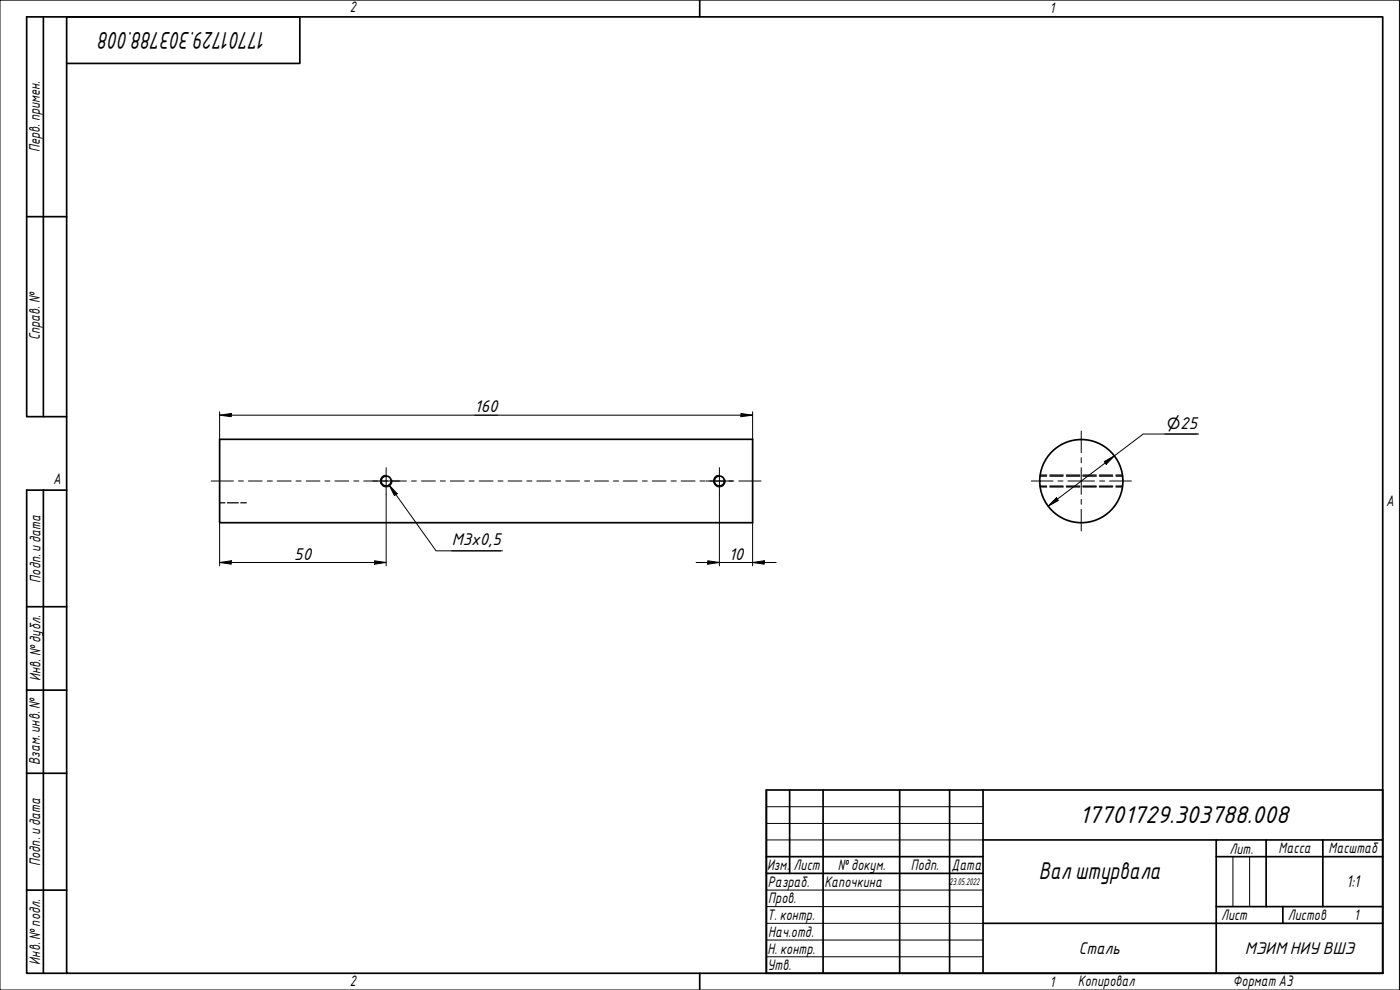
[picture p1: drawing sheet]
<svg xmlns="http://www.w3.org/2000/svg" width="420mm" height="297mm" viewBox="0 0 420 297" stroke-linecap="round" stroke-linejoin="round" font-family="sans-serif">
<g fill="none" stroke="#000" stroke-width=".51">
<path d="M65.9 131.8h160v25h-160z"/>
<circle cx="115.9" cy="144.4" r="1.5"/>
<circle cx="215.9" cy="144.4" r="1.5"/>
<circle cx="324.5" cy="144.4" r="12.5"/>
</g>
<g fill="none" stroke="#000" stroke-width=".38">
<path d="M65.9 150.9h1.6M68.3 150.9h3.2M72.3 150.9h1.6M312.1 145.8h2M312.1 142.9h2M312.2 146.1h1.9M312.2 142.5h1.9M315.1 145.8h3.9M315.1 142.9h3.9M315.1 146.1h4M315.1 142.5h4M320 145.8h4"/>
<path d="M320 142.9h4M320 146.1h4M320 142.5h4M325 145.8h4M325 142.9h4M325 146.1h4M325 142.5h4M329.9 145.8h4M329.9 142.9h4M329.9 146.1h4M329.9 142.5h4M334.9 146.1h2"/>
<path d="M334.9 142.5h2M335 145.8h1.9M335 142.9h1.9"/>
</g>
<path d="M115.6 142.6a1.76 1.76 0 0 0-1.5 2.1 1.76 1.76 0 0 0 2.1 1.4 1.76 1.76 0 0 0 1.4-2.1M215.6 142.6a1.76 1.76 0 0 0-1.4 2.1 1.76 1.76 0 0 0 2 1.4 1.76 1.76 0 0 0 1.4-2.1" fill="none" stroke="#000" stroke-width=".3"/>
<path d="M20 5.1h395v286.9h-395zM210 0v5.1M210 292v5" fill="none" stroke="#000" stroke-width=".51"/>
<path d="M0 0h420v297h-420z" fill="none" stroke="#000" stroke-width=".3"/>
<g fill="none" stroke="#000" stroke-width=".51">
<path d="M230 237h185v55h-185zM237 237v25.1M247 237v55M270 237v55M285 237v55M295 237v55M230 257h65M295 252h120M365 257h50M365 252v40M380 252v20M397 252v20"/>
<path d="M230 262.1h65M295 277h120M365 272h50M385 272v5"/>
</g>
<path d="M230 242h65M230 247.1h65M230 252h65M370 257v15M375 257v15M230 267.1h65M230 272h65M230 277h65M230 282.1h65M230 287.1h65" fill="none" stroke="#000" stroke-width=".3"/>
<path d="M13 5.1v119.9M20 19h70v-13.9h-82v119.9h12M8 65h12M13 147.1v144.9M20 147.1h-12v144.9h12M8 182h12M8 207.1h12M8 232h12M8 267.1h12" fill="none" stroke="#000" stroke-width=".51"/>
<g fill="none" stroke="#000" stroke-width=".3">
<path d="M63.4 144.3h6.6M71.6 144.3h1.4M74.5 144.3h4.2M80.2 144.3h1.5M83.2 144.3h4.2M88.8 144.3h1.6M91.9 144.3h4.1M97.5 144.3h1.5M100.5 144.3h4.1M106.2 144.3h1.5M109.2 144.3h4.1M114.8 144.3h1.5"/>
<path d="M117.9 144.3h4.1M123.5 144.3h1.5M126.5 144.3h4.2M132.1 144.3h1.6M135.1 144.3h4.2M140.8 144.3h1.5M143.8 144.3h4.2M149.5 144.3h1.4M152.5 144.3h4.2M158.1 144.3h1.5M161.1 144.3h4.2M166.8 144.3h1.5"/>
<path d="M169.8 144.3h4.1M175.5 144.3h1.4M178.4 144.3h4.2M184.1 144.3h1.5M187.1 144.3h4.2M192.8 144.3h1.4M195.8 144.3h4.1M201.4 144.3h1.5M204.4 144.3h4.2M210.1 144.3h1.5M213 144.3h4.2M218.8 144.3h1.4"/>
<path d="M221.7 144.3h6.7"/>
</g>
<g fill="none" stroke="#000" stroke-width=".3">
<path d="M324.5 129.3v6.5M324.5 137.3v1.6M111.9 144.3h8M115.9 140.3v8M211.9 144.3h8M215.9 140.3v8M309.5 144.3h6.5M317.5 144.3h1.5M320.5 144.3h8M324.5 140.3v8M324.5 149.8v1.5M324.5 152.8v6.5"/>
<path d="M330 144.3h1.5M333 144.3h6.5"/>
</g>
<g fill="none" stroke="#000" stroke-width=".3">
<path d="M65.9 124.6l3.5-.5v.9zM65.9 124.6h160M65.9 123.6v8.2M222.4 124.1l3.5 .5-3.5 .4zM225.9 123.6v8.2M331.4 138.5l3.1-1.7-2.5 2.5zM349.6 130.2h9.7M359.7 130.2h-16.6l-28.5 21.7M65.9 156.8v13M115.9 148.3v21.5M116.8 145.5l2.4 2.6-.8 .6zM116.8 145.5l14.1 19.8h19.9"/>
<path d="M215.9 148.3v21.5M225.9 156.8v13M317.1 149.3l.5 .9-3 1.7zM65.9 168.8l3.5-.5v1zM65.9 168.8h50M112.4 168.3l3.5 .5-3.5 .5zM135.6 165.3h14.7M208.9 168.8h24M212.4 168.3l3.5 .5-3.5 .5zM225.9 168.8l3.5-.5v1z"/>
</g>
<g fill="#000">
<path d="M65.9 124.6l3.5-.5v.9z" fill-rule="evenodd"/>
<path d="M222.4 124.1l3.5 .5-3.5 .4z" fill-rule="evenodd"/>
<path d="M331.4 138.5l3.1-1.7-2.5 2.5z" fill-rule="evenodd"/>
<path d="M116.8 145.5l2.4 2.6-.8 .6z" fill-rule="evenodd"/>
<path d="M317.1 149.3l.5 .9-3 1.7z" fill-rule="evenodd"/>
<path d="M65.9 168.8l3.5-.5v1z" fill-rule="evenodd"/>
<path d="M112.4 168.3l3.5 .5-3.5 .5z" fill-rule="evenodd"/>
<path d="M212.4 168.3l3.5 .5-3.5 .5z" fill-rule="evenodd"/>
<path d="M225.9 168.8l3.5-.5v1z" fill-rule="evenodd"/>
</g>
<g font-size="7">
<text x="80" y="9.5" transform="rotate(180 80 9.5)">17701729.303788.008</text>
<text x="324" y="246.9">17701729.303788.008</text>
<text x="311.8" y="263.8">Валштурвала</text>
</g>
<g font-size="4.9">
<text x="142.4" y="123.7">160</text>
<text x="349.6" y="128.6">⌀25</text>
<text x="88.3" y="167.9">50</text>
<text x="135.6" y="163.6">М3х0,5</text>
<text x="218.7" y="167.9">10</text>
<text x="404.1" y="266.2">1:1</text>
<text x="323.8" y="286.2">Сталь</text>
<text x="373.6" y="286.2">МЭИМНИУВШЭ</text>
</g>
<g font-size="4.4">
<text x="105" y="3.7">2</text>
<text x="315" y="3.8">1</text>
<text x="11.9" y="45.6" transform="rotate(-90 11.9 45.6)">Перв. примен.</text>
<text x="12" y="102.2" transform="rotate(-90 12 102.2)">Справ. №</text>
<text x="16" y="145.2">A</text>
<text x="416" y="151.7">A</text>
<text x="12.2" y="174.8" transform="rotate(-90 12.2 174.8)">Подп. идата</text>
<text x="12.2" y="204.3" transform="rotate(-90 12.2 204.3)">Инв. №дубл.</text>
<text x="12" y="229.5" transform="rotate(-90 12 229.5)">Взам. инв. №</text>
<text x="369" y="256.1">Лит.</text>
<text x="383.7" y="256.1">Масса</text>
<text x="398.7" y="256.1">Масштаб</text>
<text x="12.1" y="259.8" transform="rotate(-90 12.1 259.8)">Подп. идата</text>
<text x="230.2" y="261.1">Изм.</text>
<text x="238.2" y="261.1">Лист</text>
<text x="251.5" y="261">№докум.</text>
<text x="273.4" y="261.2">Подп.</text>
<text x="285.6" y="261.2">Дата</text>
<text x="230.4" y="266.1">Разраб.</text>
<text x="247.4" y="266.1">Капочкина</text>
<text x="230.6" y="271.1">Пров.</text>
<text x="230.3" y="276.1">Т. контр.</text>
<text x="230.5" y="281.1">Нач.отд.</text>
<text x="366.5" y="276.1">Лист</text>
<text x="386.5" y="276.1">Листов</text>
<text x="406.4" y="276">1</text>
<text x="230.4" y="286.1">Н. контр.</text>
<text x="12.1" y="289.4" transform="rotate(-90 12.1 289.4)">Инв. №подл.</text>
<text x="230.3" y="291.1">Утв.</text>
<text x="105" y="295.9">2</text>
<text x="315" y="296.1">1</text>
<text x="323.5" y="295.8">Копировал</text>
<text x="370" y="295.8">Формат А3</text>
</g>
<text font-size="2.8" x="285" y="265.5">23.05.2022</text>
</svg>
